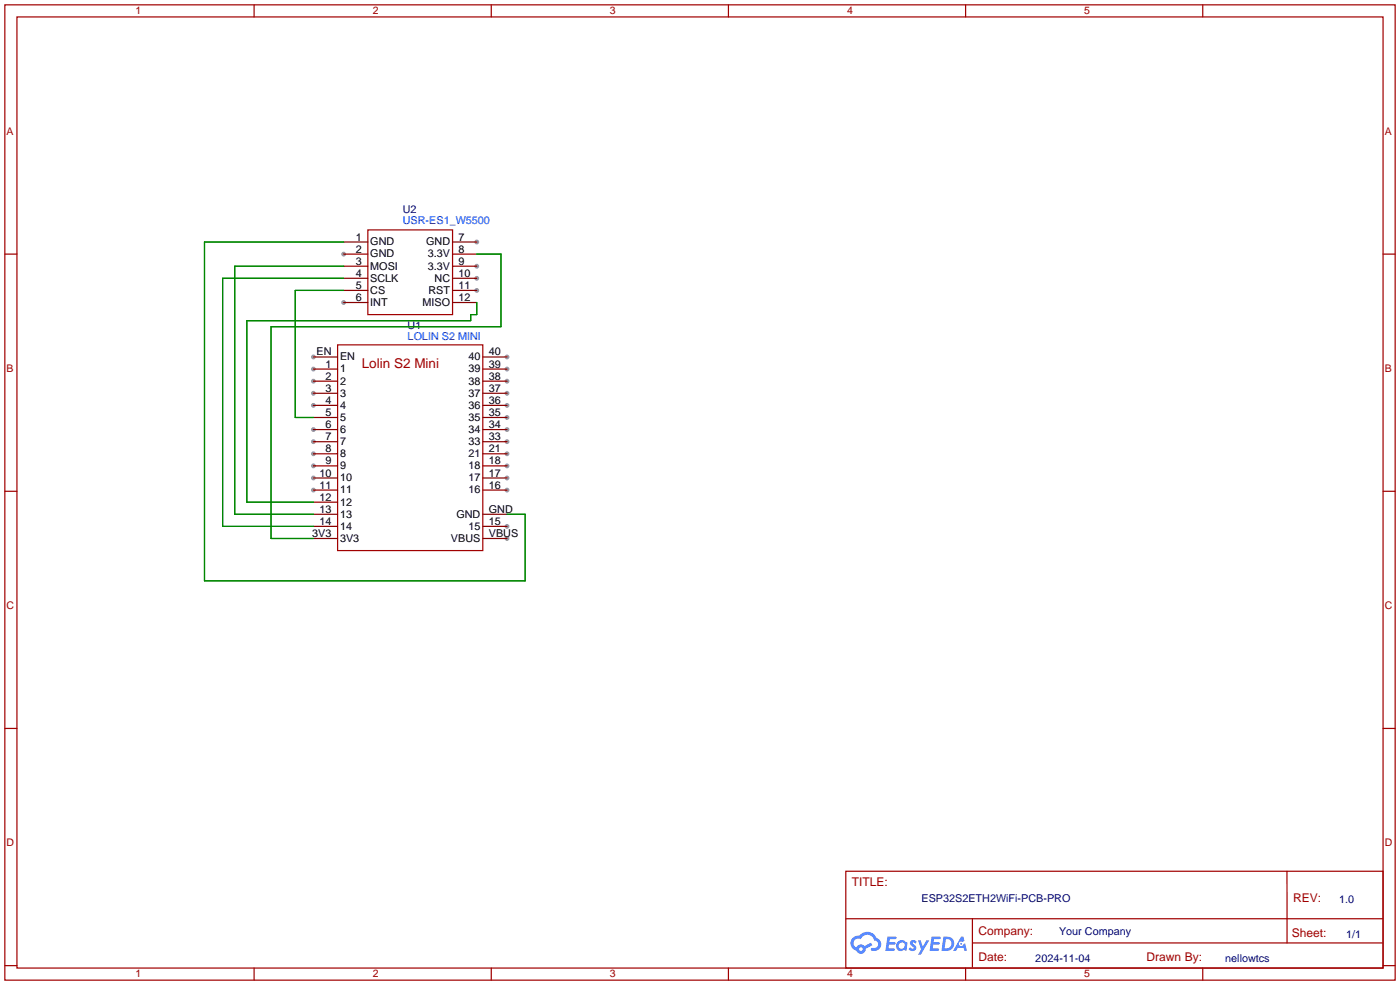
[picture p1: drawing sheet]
<svg xmlns="http://www.w3.org/2000/svg" width="294mm" height="207mm" viewBox="0 0 294 207" stroke-linecap="round" stroke-linejoin="round" font-family="sans-serif">
<g fill="#999">
<circle cx="72.1" cy="53.3" r=".51"/>
<circle cx="72.1" cy="63.5" r=".51"/>
<circle cx="100.1" cy="50.8" r=".51"/>
<circle cx="100.1" cy="55.9" r=".51"/>
<circle cx="100.1" cy="58.4" r=".51"/>
<circle cx="100.1" cy="61" r=".51"/>
<circle cx="65.8" cy="74.9" r=".51"/>
<circle cx="65.8" cy="77.5" r=".51"/>
<circle cx="65.8" cy="80" r=".51"/>
<circle cx="65.8" cy="82.6" r=".51"/>
<circle cx="65.8" cy="85.1" r=".51"/>
<circle cx="65.8" cy="90.2" r=".51"/>
<circle cx="65.8" cy="92.7" r=".51"/>
<circle cx="65.8" cy="95.3" r=".51"/>
<circle cx="65.8" cy="97.8" r=".51"/>
<circle cx="65.8" cy="100.3" r=".51"/>
<circle cx="65.8" cy="102.9" r=".51"/>
<circle cx="106.4" cy="110.5" r=".51"/>
<circle cx="106.4" cy="113" r=".51"/>
<circle cx="106.4" cy="74.9" r=".51"/>
<circle cx="106.4" cy="102.9" r=".51"/>
<circle cx="106.4" cy="100.3" r=".51"/>
<circle cx="106.4" cy="97.8" r=".51"/>
<circle cx="106.4" cy="95.3" r=".51"/>
<circle cx="106.4" cy="92.7" r=".51"/>
<circle cx="106.4" cy="90.2" r=".51"/>
<circle cx="106.4" cy="87.6" r=".51"/>
<circle cx="106.4" cy="85.1" r=".51"/>
<circle cx="106.4" cy="82.6" r=".51"/>
<circle cx="106.4" cy="80" r=".51"/>
<circle cx="106.4" cy="77.5" r=".51"/>
</g>
<g fill="none" stroke="#a10000" stroke-width=".25">
<path d="M1 1h291.9v204.7h-291.9zM3.6 3.6h286.7v199.6h-286.7zM53.3 1v2.6M103.1 1v2.6M152.9 1v2.6M202.7 1v2.6M252.5 1v2.6M1 53.3h2.6M290.3 53.3h2.6M1 103.1h2.6M290.3 103.1h2.6M1 152.9h2.6"/>
<path d="M290.3 152.9h2.6M177.5 182.9h112.8v20.3h-112.8zM177.6 192.8h112.6M204.1 197.9h86.1M204.1 192.8v10.2M270.2 182.9v15M1 202.7h2.6M53.3 203.2v2.5M103.1 203.2v2.5M152.9 203.2v2.5M202.7 203.2v2.5M252.5 203.2v2.5"/>
<path d="M290.3 202.7h2.6"/>
</g>
<g fill="#5487ff">
<path d="M191.2 197.5l.5-.2 .4 .1 .3 .3-.2 .4a.33 .33 0 0 0-.3-.3 .33 .33 0 0 0-.4 .1l.1 .1a.86 .86 0 0 1 .7 .7 .86 .86 0 0 1-.3 .8l-.7 .1-.6-.4 .4-.4 .5 .3 .2-.1v-.2a.88 .88 0 0 1-.6-1.3z"/>
<path d="M192.7 197.4h.6l.4 1.3 .8-1.3h.6l-1.8 3h-.6l.6-1.1z"/>
<path d="M186.3 196.6h1.6l.3 .1-.1 .4h-1.3l-.1 .6h1.1l.2 .3-.3 .3h-1.1l-.1 .8h1.2l.1 .2-.1 .2-1.8 .1z"/>
<path d="M195.6 196.6h1.6l.2 .1v.4h-1.3l-.1 .6h1.1l.2 .3-.3 .3h-1.1l-.1 .8h1.2l.1 .2-.1 .2-1.9 .1z"/>
<path d="M201.7 196.6h.5l.3 .9-.5 .2a.5 .5 0 0 0-.7 .2 .5 .5 0 0 0 .3 .7 .5 .5 0 0 0 .6-.4l.4-.2 .4 1.6h-.6l-.1-.7h-1.2l-.4 .7h-.6z"/>
<path d="M198 196.6l-.4 3h1a1.51 1.51 0 0 0 1.7-1.5 1.51 1.51 0 0 0-1.8-1.5zM198.6 197.1a1.02 1.02 0 0 1 1.1 1.2 1.02 1.02 0 0 1-1.4 .8z"/>
<path d="M188.5 197.6a1.11 1.11 0 0 0-.3 1.6 1.11 1.11 0 0 0 1.6 .2l.5 .2 .2-1.7-.4-.2a1.02 1.02 0 0 0-1.6-.1zM188.6 198.5a.67 .67 0 0 1 1.3 0 .67 .67 0 0 1-1.3 0z"/>
<path d="M179 196.9a1.58 1.58 0 0 0 .8 2.6 1.01 1.01 0 0 0 1.1 .7 1.01 1.01 0 0 0 .8-1.1l1.4-.7-.3-.5-1.3 .7a1.03 1.03 0 0 0-1.7 .3 1 1 0 0 1-.5-1.4 1 1 0 0 1 1.4-.3 1.49 1.49 0 0 1 1.5-1 1.49 1.49 0 0 1 1.4 1.2 .82 .82 0 0 1 .7 1.1 .82 .82 0 0 1-1.2 .5l-.3 .1v.3a1.4 1.4 0 0 0 2-.6 1.4 1.4 0 0 0-.8-1.9 2.19 2.19 0 0 0-3.7-.5l-.8 .1zM180.3 199.2a.4 .4 0 0 1 .8 0 .4 .4 0 0 1-.8 0z"/>
<circle cx="201.8" cy="198.1" r=".19"/>
</g>
<path d="M77.2 48.3h17.8v17.7h-17.8zM70.9 72.4h30.4v43.2h-30.4z" fill="none" stroke="#a10000" stroke-width=".25"/>
<g fill="none" stroke="#870000" stroke-width=".25">
<path d="M72.1 50.8h5.1M72.1 53.3h5.1M72.1 55.9h5.1M72.1 58.4h5.1M95 50.8h5.1M95 53.3h5.1M95 55.9h5.1M95 58.4h5.1M65.8 74.9h5.1M65.8 77.5h5.1M72.1 61h5.1M72.1 63.5h5.1"/>
<path d="M95 61h5.1M95 63.5h5.1M101.3 74.9h5.1M101.3 77.5h5.1M65.8 80h5.1M65.8 82.6h5.1M65.8 85.1h5.1M65.8 87.6h5.1M65.8 90.2h5.1M65.8 92.7h5.1M65.8 95.3h5.1M65.8 97.8h5.1"/>
<path d="M101.3 80h5.1M101.3 82.6h5.1M101.3 85.1h5.1M101.3 87.6h5.1M101.3 90.2h5.1M101.3 92.7h5.1M101.3 95.3h5.1M101.3 97.8h5.1M65.8 100.3h5.1M65.8 102.9h5.1M65.8 105.4h5.1M65.8 108h5.1"/>
<path d="M65.8 110.5h5.1M65.8 113h5.1M101.3 100.3h5.1M101.3 102.9h5.1M101.3 108h5.1M101.3 110.5h5.1M101.3 113h5.1"/>
</g>
<path d="M72.1 50.8h-29.2v71.1h67.3v-13.9h-3.8M72.1 55.9h-22.8v52.1h16.5M72.1 58.4h-25.4v52.1h19.1M100.1 53.3h5.1v15.3h-48.3v44.4h8.9M72.1 61h-10.1v26.6h3.8M100.1 63.5v2.5h-1.3v1.3h-47v38.1h14" fill="none" stroke="#008700" stroke-width=".25"/>
<text font-size="2.8" fill="#a00000" x="75.9" y="77.2">Lolin S2 Mini</text>
<g font-size="2.5" fill="#a00000">
<text x="178.8" y="186">TITLE:</text>
<text x="271.4" y="189.3">REV:</text>
<text x="205.4" y="196.2">Company:</text>
<text x="271.2" y="196.6">Sheet:</text>
<text x="205.4" y="201.7">Date:</text>
<text x="240.7" y="201.8">Drawn By:</text>
</g>
<g font-size="2.3" fill="#000080">
<text x="84.6" y="44.8">U2</text>
<text x="85.6" y="69.1">U1</text>
<text x="193.5" y="189.3">ESP32S2ETH2WiFi-PCB-PRO</text>
<text x="281.1" y="189.4">1.0</text>
<text x="222.3" y="196.3">Your Company</text>
<text x="282.6" y="196.9">1/1</text>
<text x="217.3" y="202">2024-11-04</text>
<text x="257.2" y="201.9">nellowtcs</text>
</g>
<g font-size="2.3" fill="#00f">
<text x="84.6" y="47.1">USR-ES1_W5500</text>
<text x="85.6" y="71.4">LOLIN S2 MINI</text>
</g>
<g font-size="2.3">
<text x="74.7" y="50.5">1</text>
<text x="74.7" y="53">2</text>
<text x="77.7" y="51.5">GND</text>
<text x="89.5" y="51.5">GND</text>
<text x="96.3" y="50.5">7</text>
<text x="96.3" y="53">8</text>
<text x="74.7" y="55.6">3</text>
<text x="74.7" y="58.1">4</text>
<text x="77.7" y="54">GND</text>
<text x="77.7" y="56.6">MOSI</text>
<text x="77.7" y="59.1">SCLK</text>
<text x="89.8" y="54">3.3V</text>
<text x="89.8" y="56.6">3.3V</text>
<text x="91.2" y="59.1">NC</text>
<text x="96.3" y="55.6">9</text>
<text x="96.3" y="58.1">10</text>
<text x="74.7" y="60.6">5</text>
<text x="74.7" y="63.2">6</text>
<text x="77.7" y="61.7">CS</text>
<text x="77.7" y="64.2">INT</text>
<text x="88.7" y="64.2">MISO</text>
<text x="90" y="61.7">RST</text>
<text x="96.3" y="60.6">11</text>
<text x="96.3" y="63.2">12</text>
<text x="66.4" y="74.6">EN</text>
<text x="68.3" y="77.2">1</text>
<text x="71.4" y="75.6">EN</text>
<text x="98.3" y="75.6">40</text>
<text x="102.6" y="74.6">40</text>
<text x="102.6" y="77.2">39</text>
<text x="68.3" y="79.7">2</text>
<text x="68.3" y="82.2">3</text>
<text x="71.4" y="78.2">1</text>
<text x="71.4" y="80.7">2</text>
<text x="71.4" y="83.3">3</text>
<text x="98.3" y="83.3">37</text>
<text x="98.3" y="80.7">38</text>
<text x="98.3" y="78.2">39</text>
<text x="102.6" y="82.2">37</text>
<text x="102.6" y="79.7">38</text>
<text x="68.3" y="84.8">4</text>
<text x="68.3" y="87.3">5</text>
<text x="68.3" y="89.9">6</text>
<text x="71.4" y="85.8">4</text>
<text x="71.4" y="88.3">5</text>
<text x="98.3" y="88.3">35</text>
<text x="98.3" y="85.8">36</text>
<text x="102.6" y="89.9">34</text>
<text x="102.6" y="87.3">35</text>
<text x="102.6" y="84.8">36</text>
<text x="68.3" y="92.4">7</text>
<text x="68.3" y="94.9">8</text>
<text x="71.4" y="90.9">6</text>
<text x="71.4" y="93.4">7</text>
<text x="71.4" y="96">8</text>
<text x="98.3" y="96">21</text>
<text x="98.3" y="93.4">33</text>
<text x="98.3" y="90.9">34</text>
<text x="102.6" y="94.9">21</text>
<text x="102.6" y="92.4">33</text>
<text x="67.1" y="100">10</text>
<text x="68.3" y="97.5">9</text>
<text x="71.4" y="98.5">9</text>
<text x="71.4" y="101">10</text>
<text x="98.3" y="101">17</text>
<text x="98.3" y="98.5">18</text>
<text x="102.6" y="100">17</text>
<text x="102.6" y="97.5">18</text>
<text x="67.1" y="102.6">11</text>
<text x="67.1" y="105.1">12</text>
<text x="67.1" y="107.6">13</text>
<text x="71.4" y="103.6">11</text>
<text x="71.4" y="106.1">12</text>
<text x="98.3" y="103.6">16</text>
<text x="102.6" y="107.6">GND</text>
<text x="102.6" y="102.6">16</text>
<text x="65.6" y="112.7">3V3</text>
<text x="67.1" y="110.2">14</text>
<text x="71.4" y="108.7">13</text>
<text x="71.4" y="111.2">14</text>
<text x="71.4" y="113.7">3V3</text>
<text x="94.7" y="113.7">VBUS</text>
<text x="95.8" y="108.7">GND</text>
<text x="98.3" y="111.2">15</text>
<text x="102.6" y="110.2">15</text>
<text x="102.6" y="112.7">VBUS</text>
</g>
<g font-size="2.2" fill="#a00000">
<text x="28.4" y="3">1</text>
<text x="78.2" y="3">2</text>
<text x="128" y="3">3</text>
<text x="177.8" y="3">4</text>
<text x="227.6" y="3">5</text>
<text x="1.4" y="28.3">A</text>
<text x="290.7" y="28.3">A</text>
<text x="1.4" y="78">B</text>
<text x="290.7" y="78">B</text>
<text x="1.4" y="127.8">C</text>
<text x="290.7" y="127.8">C</text>
<text x="1.4" y="177.6">D</text>
<text x="290.7" y="177.6">D</text>
<text x="28.4" y="205.2">1</text>
<text x="78.2" y="205.2">2</text>
<text x="128" y="205.2">3</text>
<text x="177.8" y="205.2">4</text>
<text x="227.6" y="205.2">5</text>
</g>
</svg>
